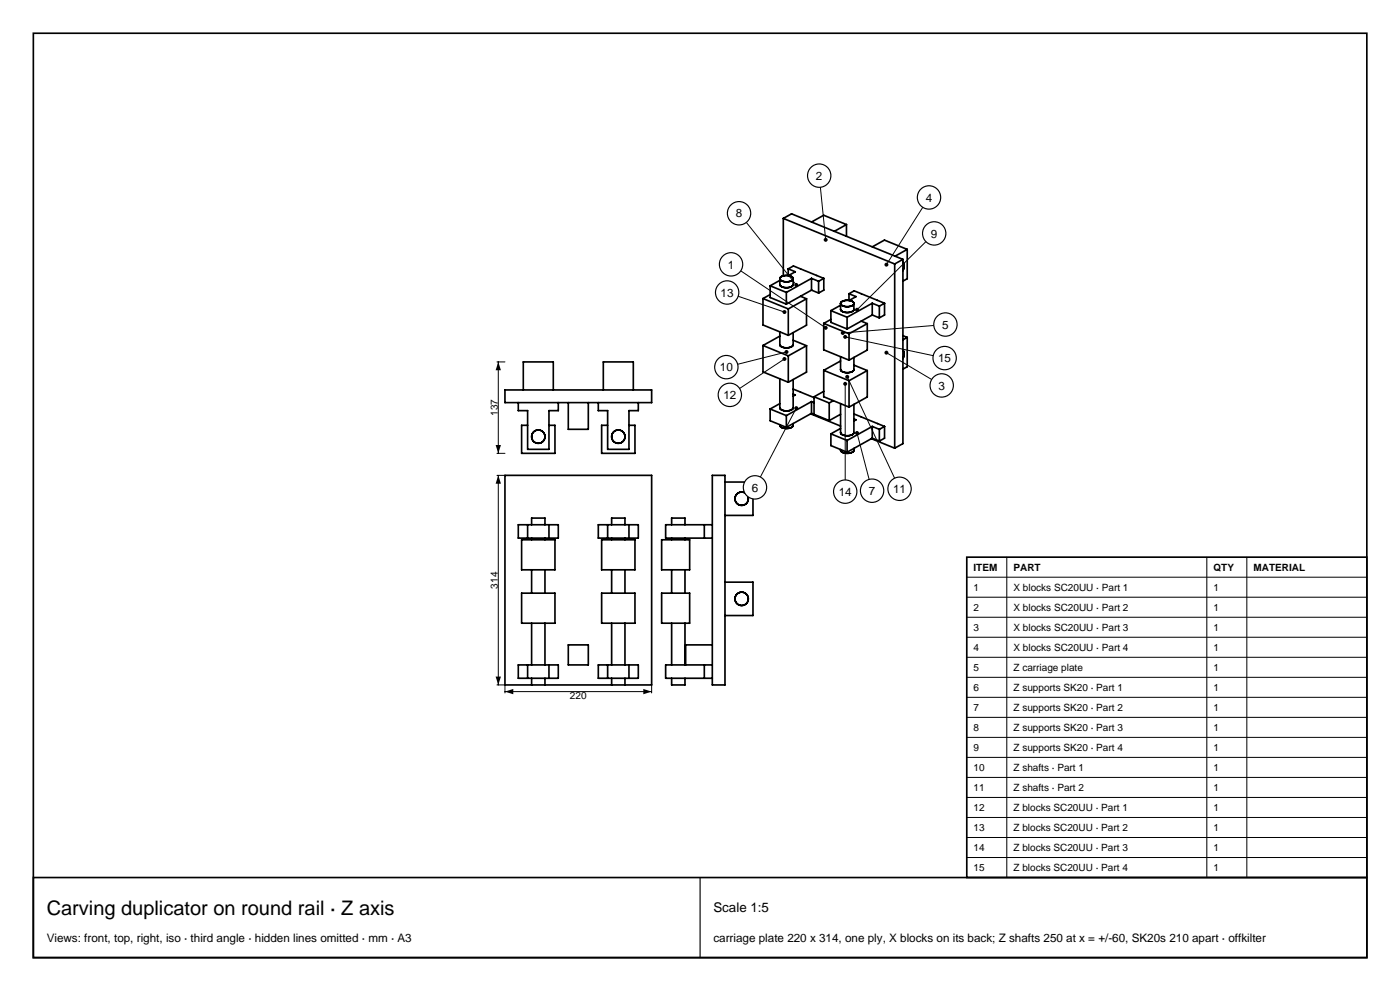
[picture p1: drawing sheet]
<svg xmlns="http://www.w3.org/2000/svg" width="420mm" height="297mm" viewBox="0 0 420 297" stroke-linecap="round" stroke-linejoin="round" font-family="sans-serif">
<g fill="none" stroke="#000" stroke-width=".5">
<path d="M10 10h400.1v277h-400.1zM235 65.5v17.2M235 65.5l33.4 13.6M235 65.5l2.5-1.4 33.4 13.6M243.5 66.5l3.6-2 6.8 2.8M253.9 67.3v3.5M253.9 67.3l-3.6 2M261.7 74l3.6-2 6.9 2.7M268.4 79.1v55.2M270.9 77.7v55.2l-2.5 1.4M270.9 77.7l-2.5 1.4M270.9 78.6a2.17 2.17 0 0 1 0 2.5"/>
<path d="M272.2 74.7v8.8l-1.3 .8M272.2 74.7l-3.7 2.1M228.9 89.5v7.9l7.6 3.1M228.9 89.5l7.6 3.1M231 85.6v3.6l4.9 2M231 85.6l4.9 2M231 88.3l-2.1 1.2M233.9 84l-2.9 1.6M233.9 83.5v1.8a2.68 2.68 0 0 0 3.7 .5l.3-.4v-1.9M233.9 99.5v3.8a2.72 2.72 0 0 0 3.8 .5l.2-.5v-3.6M234.9 82.7l-.7 .3-.3 .5M235.9 87.6v3.6"/>
<path d="M236.5 82.6a1.07 1.07 0 0 1 1.3 1.2 2.88 2.88 0 0 1-3.8-.2l-.1-.1M236.5 82.6l-1.6 .1M236.5 80.6v2M236.5 80.6l1.5-.9 9.1 3.7M236.5 80.6l2.1 .9-2.1 1.1M236.5 92.6v7.9M240.1 88.8l1.9 .7M242 89.5v8l-5.5 3M242 89.5l-5.5 3.1M243.5 83.4v3.6M243.5 87l2.1 .8M243.5 83.4l2.1 .9"/>
<path d="M243.5 87l-7.6 4.2M243.5 83.4l-7.6 4.2M245.6 84.3v3.5M247.1 96.9v7.9l7.6 3.1M247.1 96.9l7.6 3.1M247.1 83.4v3.6l-1.5 .8M247.1 83.4l-1.5 .9M249.3 93.1v3.5l4.8 2M249.3 93.1l4.8 2M249.3 95.7l-2.2 1.2M252.2 91.5l-2.9 1.6M252.2 90.9v1.8a2.72 2.72 0 0 0 3.7 .5l.3-.4v-1.8"/>
<path d="M252.2 91a2.74 2.74 0 0 0 3.8 .4l.2-.4M254.1 95.1v3.5M254.7 90l1 .3 .5 .7M254.7 90a2.19 2.19 0 0 0-2.5 1M254.7 88l2.1 .9-2 1.1M254.7 88l1.6-.8 9.1 3.7M254.7 88v2M258.4 96.2l1.8 .8M260.2 97v7.9l-5.5 3M260.2 97l-5.5 3M261.7 90.9v3.5M261.7 94.4l2.1 .9"/>
<path d="M261.7 90.9l2.1 .9M261.7 94.4l-7.6 4.2M261.7 90.9l-7.6 4.2M263.8 91.8v3.5M265.4 90.9v3.5l-1.6 .9M265.4 90.9l-1.6 .9M151.5 116.9h44v3.8h-44zM157 116.9v-8.4h9v8.4M181 116.9v-8.4h9v8.4M228.9 103.5v8l7.6 3.1M228.9 103.5l7.6 3.2M233.9 113.5v8.7a2.72 2.72 0 0 0 3.8 .5l.2-.5v-8.4"/>
<path d="M233.9 100.7l-5 2.8M236.5 106.7v7.9M237.9 116.7l6.3 2.5M237.9 118.1l.7 .3-.7 .3M237.9 102l4.1 1.6M242 103.6v7.9l-5.5 3.1M242 103.6l-5.5 3.1M244.2 118.9v5.3M244.2 118.9l4.6 1.9M247.1 117.3l-2.9 1.6M247.1 111v7.9l7.6 3.1M247.1 111l7.6 3.1"/>
<path d="M252.2 106.9v3.8a2.72 2.72 0 0 0 3.7 .5l.3-.5v-3.6M252.2 108.2l-5.1 2.8M254.7 100v7.9M254.7 114.1v7.9M256.2 109.4l4 1.7M260.2 111.1v7.9l-5.5 3M260.2 111.1l-5.5 3M270.9 100.6l1.3 .5M270.9 105a2.17 2.17 0 0 1 0 2.5M272.2 101.1v8.8l-1.3 .7M272.2 101.1l-1.3 .7M155.5 120.7v2.4h2.8v11.6h6.4v-11.6h2.8v-2.4"/>
<path d="M158.3 127.5h-1.8v8.4h10v-8.4h-1.8M170.5 120.7v8h6v-8M179.5 120.7v2.4h2.8v11.6h6.4v-11.6h2.8v-2.4M182.3 127.5h-1.8v8.4h10v-8.4h-1.8M231 122.6v3.5l4.9 2M231 122.6l4.9 2M233.9 121l-2.9 1.6M235.9 124.6v3.5M237.9 126.9v.6a2.64 2.64 0 0 1-3.9 0l-.1-.2M243.2 124l9 3.7M243.5 123.9l5.3 2.1M243.5 120.4l.7 .3"/>
<path d="M243.5 123.9l-7.6 4.2M243.5 120.4l-7.6 4.2M243.5 120.4v3.5M248.8 120.8v5.2M249.3 130v3.5l4.8 2M249.3 130l4.8 2M250 120.1l-1.2 .7M252.2 124.2l-3.4 1.8M252.2 128.4l-2.9 1.6M252.2 121v8.6a2.72 2.72 0 0 0 3.7 .5l.3-.5v-8.4M254.1 132v3.5M256.2 125.6l.6 .2-.6 .4"/>
<path d="M256.2 124.1l9.2 3.7M256.2 134.4v.5a2.64 2.64 0 0 1-4 .1v-.3M261.4 131.5l7 2.8M261.7 131.3l2.1 .9M261.7 127.8l2.1 .9M261.7 131.3l-7.6 4.2M261.7 127.8l-7.6 4.2M261.7 127.8v3.5M263.8 128.7v3.5M265.4 127.8v3.5l-1.6 .9M265.4 127.8l-1.6 .9M151.5 142.5h44v62.8h-44z"/>
<path d="M155.5 157.3h12v4h-12zM158.3 157.3v4M159.5 157.3v-2h4v2M164.7 157.3v4M179.5 157.3h12v4h-12zM182.3 157.3v4M183.5 157.3v-2h4v2M188.7 157.3v4M201.5 157.3v-2h4v2M211.3 157.3v4M213.7 142.5h3.8v62.8h-3.8zM213.7 157.3h-14v4h14"/>
<path d="M217.5 144.5h8.4v10h-8.4M156.5 177.8h10v9h-10zM156.5 161.8h10v9h-10zM159.5 161.3v.5M159.5 170.8v7M163.5 161.3v.5M163.5 170.8v7M180.5 177.8h10v9h-10zM180.5 161.8h10v9h-10zM183.5 161.3v.5M183.5 170.8v7M187.5 161.3v.5"/>
<path d="M187.5 170.8v7M198.5 177.8h8.4v9h-8.4zM198.5 161.8h8.4v9h-8.4zM201.5 161.3v.5M201.5 170.8v7M205.5 161.3v.5M205.5 170.8v7M217.5 174.5h8.4v10h-8.4M155.5 199.3h12v4h-12zM158.3 199.3v4M159.5 186.8v12.5M163.5 186.8v12.5"/>
<path d="M164.7 199.3v4M170.5 193.3h6v6h-6zM179.5 199.3h12v4h-12zM182.3 199.3v4M183.5 186.8v12.5M187.5 186.8v12.5M188.7 199.3v4M201.5 186.8v12.5M205.5 186.8v12.5M211.3 199.3v4M213.7 199.3h-14v4h14M213.7 193.3h-8v6"/>
<path d="M159.5 203.3v2M163.5 203.3v2M183.5 203.3v2M187.5 203.3v2M201.5 203.3v2h4v-2"/>
<circle cx="161.5" cy="130.9" r="2"/>
<circle cx="185.5" cy="130.9" r="2"/>
<circle cx="222.5" cy="149.5" r="2"/>
<circle cx="222.5" cy="179.5" r="2"/>
</g>
<path d="M149.1 108.5h2.4M149.5 108.5v27.4M235.9 105.5l-14.6 3.7M149.1 135.9h2.4M149.1 142.5h2.4M149.5 142.5v62.8M149.1 205.3h2.4v2.4M151.5 207.3h44M195.5 205.3v2.4" fill="none" stroke="#000" stroke-width=".3"/>
<g fill="#000">
<path d="M149.5 108.5l.8 2.5h-1.6zM148.7 133.4h1.6l-.8 2.5zM149.5 142.5l.8 2.5h-1.6zM148.7 202.8h1.6l-.8 2.5zM151.5 207.3l2.5-.8v1.6zM193 206.5l2.5 .8-2.5 .8z"/>
<circle cx="235.9" cy="105.5" r=".6"/>
</g>
<circle cx="217.9" cy="110" r="3.5" fill="#fff" stroke="#000" stroke-width=".35"/>
<path d="M235.3 107.6l-13.4 8.8" fill="none" stroke="#000" stroke-width=".3"/>
<circle cx="235.3" cy="107.6" r=".6" fill="#000"/>
<circle cx="219" cy="118.3" r="3.5" fill="#fff" stroke="#000" stroke-width=".35"/>
<path d="M238.9 122.3l-10.8 20.7" fill="none" stroke="#000" stroke-width=".3"/>
<circle cx="238.9" cy="122.3" r=".6" fill="#000"/>
<circle cx="226.5" cy="146.1" r="3.5" fill="#fff" stroke="#000" stroke-width=".35"/>
<path d="M253.6 115v28.8" fill="none" stroke="#000" stroke-width=".3"/>
<circle cx="253.6" cy="115" r=".6" fill="#000"/>
<circle cx="253.6" cy="147.3" r="3.5" fill="#fff" stroke="#000" stroke-width=".35"/>
<path d="M257.1 129.8l3.6 13.9" fill="none" stroke="#000" stroke-width=".3"/>
<circle cx="257.1" cy="129.8" r=".6" fill="#000"/>
<circle cx="261.6" cy="147.1" r="3.5" fill="#fff" stroke="#000" stroke-width=".35"/>
<path d="M254.2 112.9l14.2 30.4" fill="none" stroke="#000" stroke-width=".3"/>
<circle cx="254.2" cy="112.9" r=".6" fill="#000"/>
<circle cx="269.9" cy="146.5" r="3.5" fill="#fff" stroke="#000" stroke-width=".35"/>
<path d="M265.9 105.7l13.6 8" fill="none" stroke="#000" stroke-width=".3"/>
<circle cx="265.9" cy="105.7" r=".6" fill="#000"/>
<circle cx="282.5" cy="115.5" r="3.5" fill="#fff" stroke="#000" stroke-width=".35"/>
<path d="M253.6 101l26.4 5.6" fill="none" stroke="#000" stroke-width=".3"/>
<circle cx="253.6" cy="101" r=".6" fill="#000"/>
<circle cx="283.4" cy="107.3" r="3.5" fill="#fff" stroke="#000" stroke-width=".35"/>
<path d="M280.1 97.5l-27.3 2.3" fill="none" stroke="#000" stroke-width=".3"/>
<circle cx="252.8" cy="99.8" r=".6" fill="#000"/>
<circle cx="283.6" cy="97.3" r="3.5" fill="#fff" stroke="#000" stroke-width=".35"/>
<path d="M277.8 72.4l-20.7 20.4" fill="none" stroke="#000" stroke-width=".3"/>
<circle cx="257.1" cy="92.8" r=".6" fill="#000"/>
<circle cx="280.3" cy="70" r="3.5" fill="#fff" stroke="#000" stroke-width=".35"/>
<path d="M276.8 62.1l-10.9 17.2" fill="none" stroke="#000" stroke-width=".3"/>
<circle cx="265.9" cy="79.3" r=".6" fill="#000"/>
<circle cx="278.7" cy="59.2" r="3.5" fill="#fff" stroke="#000" stroke-width=".35"/>
<path d="M246.1 56.1l1.6 15.8" fill="none" stroke="#000" stroke-width=".3"/>
<circle cx="247.7" cy="71.9" r=".6" fill="#000"/>
<circle cx="245.8" cy="52.6" r="3.5" fill="#fff" stroke="#000" stroke-width=".35"/>
<path d="M223.9 66.7l15 18.7" fill="none" stroke="#000" stroke-width=".3"/>
<circle cx="238.9" cy="85.4" r=".6" fill="#000"/>
<circle cx="221.7" cy="63.9" r="3.5" fill="#fff" stroke="#000" stroke-width=".35"/>
<path d="M222.2 81.2l25.5 17" fill="none" stroke="#000" stroke-width=".3"/>
<circle cx="247.7" cy="98.2" r=".6" fill="#000"/>
<circle cx="219.3" cy="79.2" r="3.5" fill="#fff" stroke="#000" stroke-width=".35"/>
<path d="M221.5 88.8l13.8 4.7" fill="none" stroke="#000" stroke-width=".3"/>
<circle cx="235.3" cy="93.5" r=".6" fill="#000"/>
<circle cx="218.1" cy="87.7" r="3.5" fill="#fff" stroke="#000" stroke-width=".35"/>
<path d="M290 167h120.1v96h-120.1z" fill="#fff" stroke="#000" stroke-width=".5"/>
<g fill="none" stroke="#000" stroke-width=".3">
<path d="M290 173h120.1M290 179h120.1M302 167v96M362 167v96M374 167v96M290 185h120.1M290 191h120.1M290 197h120.1M290 203h120.1M290 209h120.1M290 215h120.1M290 221h120.1"/>
<path d="M290 227h120.1M290 233h120.1M290 239h120.1M290 245h120.1M290 251h120.1M290 257h120.1"/>
</g>
<path d="M10 263h400.1v24h-400.1z" fill="none" stroke="#000" stroke-width=".5"/>
<path d="M210 263v24" fill="none" stroke="#000" stroke-width=".35"/>
<text font-size="6" x="14" y="274.2">Carving duplicator on round rail · Z axis</text>
<text font-size="4" x="214" y="273.4">Scale 1:5</text>
<g font-size="3.5">
<text x="244.8" y="53.9">2</text>
<text x="220.7" y="65.2">8</text>
<text x="277.7" y="60.4">4</text>
<text x="279.3" y="71.2">9</text>
<text x="218.3" y="80.5">1</text>
<text x="216.2" y="88.9">13</text>
<text x="282.7" y="98.5">5</text>
<text x="216" y="111.3">10</text>
<text x="281.4" y="108.6">15</text>
<text x="217" y="119.6">12</text>
<text x="281.5" y="116.8">3</text>
<text x="225.5" y="147.3">6</text>
<text x="251.6" y="148.6">14</text>
<text x="260.7" y="148.3">7</text>
<text x="267.9" y="147.7">11</text>
<text x="14" y="282.3">Views: front, top, right, iso · third angle · hidden lines omitted · mm · A3</text>
<text x="214" y="282.3">carriage plate 220 x 314, one ply, X blocks on its back; Z shafts 250 at x = +/-60, SK20s 210 apart · offkilter</text>
</g>
<g font-size="3">
<text x="149.4" y="124.7" transform="rotate(-90 149.4 124.7)">137</text>
<text x="292" y="171.1">ITEM</text>
<text x="304" y="171.1">PART</text>
<text x="364" y="171.1">QTY</text>
<text x="376" y="171.1">MATERIAL</text>
<text x="149.4" y="176.4" transform="rotate(-90 149.4 176.4)">314</text>
<text x="292" y="177.1">1</text>
<text x="304" y="177.1">X blocks SC20UU · Part 1</text>
<text x="364" y="177.1">1</text>
<text x="292" y="183.1">2</text>
<text x="304" y="183.1">X blocks SC20UU · Part 2</text>
<text x="364" y="183.1">1</text>
<text x="292" y="189.1">3</text>
<text x="304" y="189.1">X blocks SC20UU · Part 3</text>
<text x="364" y="189.1">1</text>
<text x="292" y="195.1">4</text>
<text x="304" y="195.1">X blocks SC20UU · Part 4</text>
<text x="364" y="195.1">1</text>
<text x="292" y="201.1">5</text>
<text x="304" y="201.1">Z carriage plate</text>
<text x="364" y="201.1">1</text>
<text x="171" y="209.6">220</text>
<text x="292" y="207.1">6</text>
<text x="304" y="207.1">Z supports SK20 · Part 1</text>
<text x="364" y="207.1">1</text>
<text x="292" y="213.1">7</text>
<text x="304" y="213.1">Z supports SK20 · Part 2</text>
<text x="364" y="213.1">1</text>
<text x="292" y="219.1">8</text>
<text x="304" y="219.1">Z supports SK20 · Part 3</text>
<text x="364" y="219.1">1</text>
<text x="292" y="225.1">9</text>
<text x="304" y="225.1">Z supports SK20 · Part 4</text>
<text x="364" y="225.1">1</text>
<text x="292" y="231.1">10</text>
<text x="304" y="231.1">Z shafts · Part 1</text>
<text x="364" y="231.1">1</text>
<text x="292" y="237.1">11</text>
<text x="304" y="237.1">Z shafts · Part 2</text>
<text x="364" y="237.1">1</text>
<text x="292" y="243.1">12</text>
<text x="304" y="243.1">Z blocks SC20UU · Part 1</text>
<text x="364" y="243.1">1</text>
<text x="292" y="249.1">13</text>
<text x="304" y="249.1">Z blocks SC20UU · Part 2</text>
<text x="364" y="249.1">1</text>
<text x="292" y="255.1">14</text>
<text x="304" y="255.1">Z blocks SC20UU · Part 3</text>
<text x="364" y="255.1">1</text>
<text x="292" y="261.1">15</text>
<text x="304" y="261.1">Z blocks SC20UU · Part 4</text>
<text x="364" y="261.1">1</text>
</g>
</svg>
